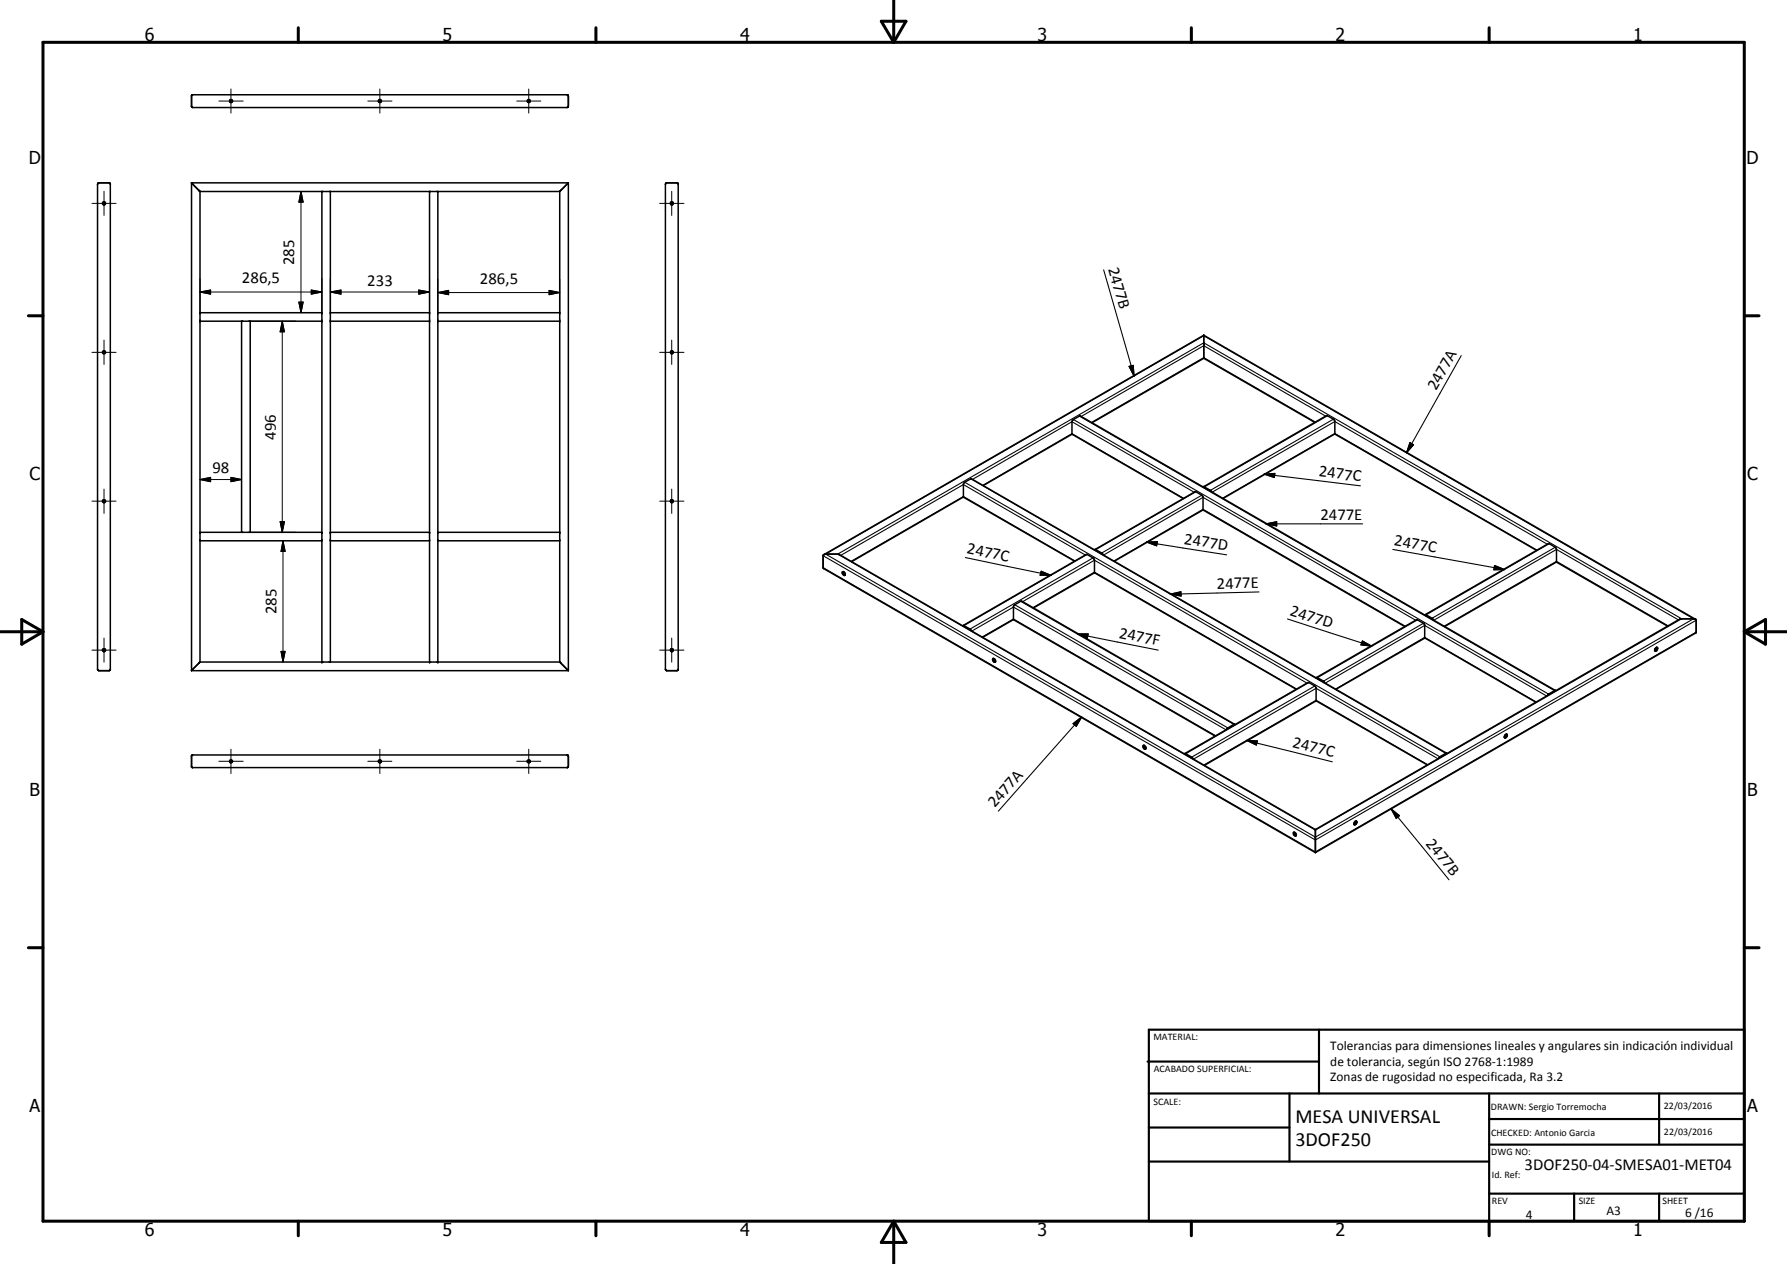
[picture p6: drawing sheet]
<svg xmlns="http://www.w3.org/2000/svg" width="420mm" height="297mm" viewBox="0 0 420 297" stroke-linecap="round" stroke-linejoin="round" font-family="sans-serif">
<g fill="none" stroke="#000" stroke-width=".35">
<path d="M45.1 22.4l.1-.1h88.2l.2 .3v2.3l-.3 .4h-88l-.3-.2zM23 43.1l2.6-.1 .3 .2v114.2l-.3 .2h-2.3l-.4-.3zM45 43l2 2v110.6M47 45h84.6M75.7 45v110.6M77.7 45v110.6M101 45v110.6M102.9 45v110.6M131.6 45v110.6M131.6 45h.1M133.6 43l-1.9 2M133.6 43h-88.6v114.6"/>
<path d="M133.6 43v114.6M156.5 43.1l2.7-.1 .3 .2v114.2l-.3 .2h-2.5l-.2-.3zM157.7 47.5a.36 .36 0 0 1 .6 .1 .36 .36 0 0 1-.2 .5h-.3l-.2-.2zM47 75.5h28.7M47 73.5h28.7M56.8 75.5v49.6M58.8 75.5v49.6M77.7 75.5h23.3M77.7 73.5h23.3M102.9 75.5h28.7M102.9 73.5h28.7M283 78.8l-89.3 51.5"/>
<path d="M283 78.8v5.4M283 78.8l115.6 66.7M283 84.2l-26.3 15.2M283 84.2l26.1 15.1M226.5 116.8l-26.3 15.2M252.1 102l-20.9 12.1M252.1 102l-.1-2.9 .2-.3 1.8-1.1 111.7 64.6M252.1 102l26.1 15.1M282.9 119.8l47.4 27.4M282.9 119.8l-.1-3.1-1.8-1.2-23.6 13.7M282.9 119.8l-20.9 12.1M282.9 114.4h.1"/>
<path d="M282.9 114.4l1.8 .9 .2 .3M313.8 102l47.5 27.3M313.8 102v-3.1l-.3-.4-1.6-.8-28.9 16.7M313.8 102l-26.2 15.1M47 125.1h28.7M47 127.1h28.7M77.7 125.1h23.3M77.7 127.1h23.3M102.9 125.1h28.7M102.9 127.1h28.7M198.1 134.4h.3l.3 .3v.5a.57 .57 0 0 1-.6-.8zM198.3 134.3v.4l.4 .4"/>
<path d="M252.6 131.9l-26-15v-3.3l1.8-1.1 111.8 64.5M257.3 134.6l47.4 27.4M257.3 134.6v-3l-.3-.5-1.6-.8-28.9 16.7M257.3 134.6l-14.3 8.3M257.4 129.2h-.1M257.4 129.2l1.6 .8 .3 .3M365.9 132.1l26.2 15.1M365.9 132.1v-3.2l-.2-.2-1.7-.9-28.9 16.6M365.9 132.1l-26.2 15.1M45 157.6h88.6M131.7 155.6h-84.8l-1.9 2M131.7 155.6l1.9 2"/>
<path d="M157.8 152.4h.3a.35 .35 0 0 1 .1 .6 .35 .35 0 0 1-.6-.1zM226.4 147.1l.2-.1 1.5 .8 .3 .4M233.4 154.8a.51 .51 0 0 1 .6 .2 .51 .51 0 0 1 0 .6h-.3l-.2-.2zM233.6 154.7v.5l.4 .3M238.3 145.6v-3.2l.3-.3 1.6-.8 50.1 28.9M238.3 145.6l47.4 27.4M238.3 145.6l-7.3 4.2M309.5 159.2l23.6-13.6 1.7 1 .2 .3-.1 3.1-20.8 12M309.5 159.3l1.7 .8 .2 .3M309.5 159.3h-.1M335 149.9l26.1 15.1M335 144.5h.3l1.4 .8 .3 .4"/>
<path d="M389.2 152.4l.3-.3 .3 .2-.3 .6-.2 .1-.3-.2zM389.5 152.1l-.1 .6-.3 .2M398.6 145.5h-3.7l-85.6 49.4M398.6 145.5l.2 .3v2.7l-.2 .3-89.3 51.6M45 177.6l.2-.2h88.2l.2 .3v2.4l-.2 .3h-88.2l-.2-.2zM89 178.8a.35 .35 0 0 1 .5-.1 .35 .35 0 0 1-.1 .5l-.4-.1zM124 178.8l.4-.2 .3 .2v.3l-.5 .1-.2-.1zM268.8 175.2a.57 .57 0 0 1 .6 .8l-.4-.1-.2-.3zM268.9 175.1l.2 .6 .3 .2M278.5 177.1l1.7 .8 .3 .4M278.5 177.1v.1M290.4 170.3l-.3-.1-1.6 1-.1 .2"/>
<path d="M309.4 164.7l26.2 15M309.4 164.7v-3.1l-.3-.4-1.6-.8-28.9 16.7M309.4 164.7l-26.2 15.2M340.2 177.1l-.3-.1-1.4 .8-.2 .4M354.1 172.5l-.1 .6-.3 .2M354.1 172.5l.3 .1v.4l-.4 .4h-.3M354.1 172.5l-.3 .3-.1 .6M365.7 162.3l-1.7 .9-.2 .2M365.7 162.3h.1M304.3 195.6l.1 .5 .3 .2M304.3 195.6h-.2l.1 .6 .4 .3 .2-.2M304.3 195.6l.4 .2 .1 .5"/>
<path d="M309.3 194.9v5.5M309.3 194.9l-111.9-64.6-3.3-.1-.5 .2-.1 3 .2 .2 115.6 66.8M318.5 193.1l.2-.1a.45 .45 0 0 1 .4 .5 .45 .45 0 0 1-.6 .3l-.2-.1zM318.8 193v.3l-.5 .4"/>
<circle cx="54.3" cy="23.8" r=".37"/>
<circle cx="89.3" cy="23.8" r=".37"/>
<circle cx="124.3" cy="23.8" r=".37"/>
<circle cx="24.5" cy="47.8" r=".36"/>
<circle cx="24.5" cy="82.8" r=".36"/>
<circle cx="158" cy="82.8" r=".35"/>
<circle cx="24.5" cy="117.8" r=".36"/>
<circle cx="158" cy="117.8" r=".35"/>
<circle cx="24.5" cy="152.8" r=".37"/>
<circle cx="54.3" cy="178.9" r=".35"/>
</g>
<g fill="#000">
<circle cx="75.7" cy="45" r=".18"/>
<circle cx="101" cy="45" r=".18"/>
<circle cx="102.9" cy="45" r=".18"/>
<circle cx="47" cy="75.5" r=".18"/>
<circle cx="75.7" cy="75.5" r=".18"/>
<circle cx="77.7" cy="75.5" r=".18"/>
<circle cx="101" cy="75.5" r=".18"/>
<circle cx="102.9" cy="75.5" r=".18"/>
<circle cx="131.6" cy="75.5" r=".18"/>
<circle cx="283" cy="78.8" r=".18"/>
<circle cx="47" cy="125.1" r=".18"/>
<circle cx="75.7" cy="125.1" r=".18"/>
<circle cx="77.7" cy="125.1" r=".18"/>
<circle cx="101" cy="125.1" r=".18"/>
<circle cx="102.9" cy="125.1" r=".18"/>
<circle cx="131.6" cy="125.1" r=".18"/>
<circle cx="75.7" cy="155.6" r=".18"/>
<circle cx="101" cy="155.6" r=".18"/>
<circle cx="102.9" cy="155.6" r=".18"/>
<circle cx="309.3" cy="194.9" r=".18"/>
</g>
<g fill="none" stroke="#000" stroke-width=".25">
<path d="M259.5 63.4l7.1 25M252.4 98.6l111.7 64.5M253.8 97.8l111.7 64.5M265.5 86.1l.9-.2 .2 2.5zM309.3 99.2l-26.3-15.2-26.4 15.3M311.7 97.8l-28.7-16.6-28.8 16.7M312.1 97.7l-28.9 16.7M313.5 98.5l-28.9 16.7M343.6 83.6l-12.9 22.8M226.8 113.3l111.7 64.5M228.2 112.5l111.7 64.5M228.7 112.6l23.3-13.5 28.7 16.6"/>
<path d="M231.1 114l20.9-12.1 26.3 15.2M281.2 115.6l-23.6 13.6M282.6 116.4l-23.6 13.6M285 115.7l28.8-16.6 50 28.8M287.4 117.1l26.4-15.2 47.6 27.4M297.2 111.4l2.6-.1-.2 .9zM297.2 111.4l22.7 2.8M331.5 104l.8 .5-1.6 1.9zM193.5 133.4l115.8 66.8 89.5-51.7M193.5 130.6l115.8 66.8 89.5-51.6M194.1 130.2l88.9-51.3 115.2 66.5-88.9 51.3zM197 130.2l86-49.6 112.4 64.8-86.1 49.7z"/>
<path d="M227 131l20.1 4.2M244.8 134.2l2.3 1h-2.6zM252.8 131.8l-26.3-15.1-26.4 15.2M255.2 130.4l-28.7-16.5-28.8 16.6M255.6 130.3l-29 16.7M257 131.1l-28.9 16.7M259.5 130.4l23.4-13.5 50 28.9M261.9 131.8l21-12.1 47.5 27.5M269.6 127.4l2.5-.1-.2 1zM269.6 127.4l18.8 3M275.2 139.6l2.5-.5v1zM296 139.1l-20.8 .5"/>
<path d="M297.7 123.1l2.5-.5v1zM297.7 123.1h22.7M327.5 129.1l26.3 4.8M351.4 132.9l2.4 1h-2.6zM364.3 127.8l-29 16.7M365.7 128.6l-29 16.7M228.5 148.3l9.8-5.6 49.9 28.8M230.9 149.7l7.4-4.2 47.5 27.4M238.6 142.1l50.1 29M240 141.3l50.1 28.9M240.4 141.4l16.9-9.7 50 28.8M242.9 142.8l14.4-8.3 47.6 27.4"/>
<path d="M253.3 149h2.6l-.3 1zM253.3 149l19 3.8M302.7 145.5l19.8 6.3M320.3 150.6l2.2 1.2-2.5-.2zM333.3 145.7l-23.6 13.6M334.7 146.5l-23.5 13.6M392.2 147.1l-26.2-15.2-26.5 15.3M394.6 145.7l-28.6-16.6-28.9 16.7M252.3 170.1l2-1.6-1.2 2.2zM254.3 168.5l-19.6 22.1M293.1 174l2.5 .1-.2 1zM293.1 174l20.2 5"/>
<path d="M307.8 160.4l-29 16.7M309.1 161.2l-28.9 16.7M311.6 160.5l23.4-13.5 28.7 16.6M314 161.9l21-12.1 26.2 15.2M335.7 179.7l-26.3-15.2-26.4 15.3M338.1 178.3l-28.7-16.5-28.8 16.6M327.1 190.1l1.9 1.6-.7 .6zM327.1 190.1l13.6 16.7"/>
</g>
<g fill="none" stroke="#000" stroke-width=".71">
<path d="M10.1 9.9h400v277.1h-400zM70.1 6.5v3.4M140.1 6.5v3.4M207.2 5h5.8l-2.9 4.9zM210.1 0v9.9M280.1 6.5v3.4M350.1 6.5v3.4M6.7 74.2h3.4M410.1 74.2h3.5M.1 148.5h10M5.1 145.6l5 2.9-5 2.9zM410.1 148.5h10"/>
<path d="M410.1 148.5l5-2.9v5.8zM6.7 222.7h3.4M410.1 222.7h3.5M70.1 287v3.4M140.1 287v3.4M210.1 287v10M210.1 287l2.9 5h-5.8zM280.1 287v3.4M350.1 287v3.4"/>
</g>
<g fill="none" stroke="#000" stroke-width=".51">
<path d="M269.8 249.5h40.3M270.1 242h140v45h-140zM270.1 257h140M303.2 257v16M310.1 242v15M350.1 257v30M390.1 257v12M270.1 265h33.1M270.1 273h80M350.1 269h60M350.1 263h60M350.1 280.5h60"/>
<path d="M370.1 280.5v6.5M390.1 280.5v6.5"/>
</g>
<g fill="none" stroke="#000" stroke-width=".24">
<path d="M51.5 23.7h5.7M54.3 20.9v5.7M86.5 23.7h5.6M89.3 20.9v5.7M121.5 23.7h5.7M124.3 20.9v5.7M21.6 47.8h5.7M24.5 45v5.6M70.8 45l.5 2.5h-1zM70.8 45v28.5M155.1 47.8h5.7M157.9 45v5.6"/>
<path d="M24.5 79.9v5.7M47 68.6l2.5-.4v.9zM47 68.6h28.7M47 65.4v8.1M58.8 75.5h10.7M66.4 75.5l.5 2.5h-1zM66.4 75.5v49.6M70.3 71h1l-.5 2.5zM73.2 68.2l2.5 .4-2.5 .5zM75.7 65.4v8.1M77.7 68.6l2.5-.4v.9zM77.7 68.6h23.3"/>
<path d="M77.7 65.4v8.1M98.5 68.2l2.5 .4-2.5 .5zM101 65.4v8.1M102.9 68.7l2.6-.5v1.1zM102.9 68.7h28.7M102.9 65.6v7.9M129.1 68.2l2.5 .5-2.5 .6zM131.6 65.6v7.9M157.9 79.9v5.7M21.6 82.8h5.7M155.1 82.8h5.7M21.6 117.8h5.7"/>
<path d="M24.5 114.9v5.7M47 112.7l2.5-.5v1zM47 112.7h9.8M54.3 112.2l2.5 .5-2.5 .5zM155.1 117.8h5.7M157.9 114.9v5.7M58.8 125.1h10.7M65.9 122.6h1l-.5 2.5zM66.5 127.1l.5 2.5h-.9zM66.5 127.1v28.5M21.6 152.8h5.7M24.5 149.9v5.7"/>
<path d="M66.1 153.1h.9l-.5 2.5zM155.1 152.8h5.7M157.9 149.9v5.7M51.5 178.9h5.7M54.3 176.1v5.7M86.5 178.9h5.6M89.3 176.1v5.7M121.5 178.9h5.7M124.3 176.1v5.7"/>
</g>
<g fill="#000">
<path d="M70.8 45l.5 2.5h-1zM47 68.6l2.5-.4v.9zM66.4 75.5l.5 2.5h-1zM70.3 71h1l-.5 2.5zM73.2 68.2l2.5 .4-2.5 .5zM77.7 68.6l2.5-.4v.9zM98.5 68.2l2.5 .4-2.5 .5zM102.9 68.7l2.6-.5v1.1zM129.1 68.2l2.5 .5-2.5 .6zM265.5 86.1l.9-.2 .2 2.5zM47 112.7l2.5-.5v1zM54.3 112.2l2.5 .5-2.5 .5z"/>
<path d="M297.2 111.4l2.6-.1-.2 .9zM331.5 104l.8 .5-1.6 1.9zM65.9 122.6h1l-.5 2.5zM66.5 127.1l.5 2.5h-.9zM244.8 134.2l2.3 1h-2.6zM269.6 127.4l2.5-.1-.2 1zM275.2 139.6l2.5-.5v1zM297.7 123.1l2.5-.5v1zM351.4 132.9l2.4 1h-2.6zM66.1 153.1h.9l-.5 2.5zM253.3 149h2.6l-.3 1zM320.3 150.6l2.2 1.2-2.5-.2z"/>
<path d="M252.3 170.1l2-1.6-1.2 2.2zM293.1 174l2.5 .1-.2 1zM327.1 190.1l1.9 1.6-.7 .6z"/>
</g>
<g font-size="4.7">
<text x="304.6" y="263.8">MESA UNIVERSAL</text>
<text x="304.6" y="269.2">3DOF250</text>
</g>
<g font-size="4.2">
<text x="34" y="9.6">6</text>
<text x="104" y="9.6">5</text>
<text x="174" y="9.6">4</text>
<text x="244" y="9.6">3</text>
<text x="314" y="9.6">2</text>
<text x="384" y="9.6">1</text>
<text x="6.8" y="38.7">D</text>
<text x="410.6" y="38.7">D</text>
<text x="7" y="112.9">C</text>
<text x="410.8" y="112.9">C</text>
<text x="7" y="187.1">B</text>
<text x="410.8" y="187.1">B</text>
<text x="7" y="261.4">A</text>
<text x="410.8" y="261.4">A</text>
<text x="34" y="290.4">6</text>
<text x="104" y="290.4">5</text>
<text x="174" y="290.4">4</text>
<text x="244" y="290.4">3</text>
<text x="314" y="290.4">2</text>
<text x="384" y="290.4">1</text>
</g>
<g font-size="3.9">
<text x="69.2" y="62.3" transform="rotate(-90 69.2 62.3)">285</text>
<text x="260.5" y="63.2" transform="rotate(74 260.5 63.2)">2477B</text>
<text x="56.9" y="66.6">286,5</text>
<text x="86.3" y="67.1">233</text>
<text x="112.8" y="66.7">286,5</text>
<text x="337.6" y="92" transform="rotate(-61 337.6 92)">2477A</text>
<text x="64.8" y="103.3" transform="rotate(-90 64.8 103.3)">496</text>
<text x="49.9" y="111.2">98</text>
<text x="310" y="111.9" transform="rotate(7 310 111.9)">2477C</text>
<text x="310.5" y="122.1">2477E</text>
<text x="227.2" y="130" transform="rotate(12 227.2 130)">2477C</text>
<text x="278.3" y="127.8" transform="rotate(9 278.3 127.8)">2477D</text>
<text x="327.6" y="128.1" transform="rotate(10 327.6 128.1)">2477C</text>
<text x="286.1" y="138.3" transform="rotate(-1 286.1 138.3)">2477E</text>
<text x="65" y="144.4" transform="rotate(-90 65 144.4)">285</text>
<text x="263" y="149.9" transform="rotate(11 263 149.9)">2477F</text>
<text x="303.1" y="144.5" transform="rotate(18 303.1 144.5)">2477D</text>
<text x="303.7" y="175.6" transform="rotate(14 303.7 175.6)">2477C</text>
<text x="233.9" y="189.9" transform="rotate(-48 233.9 189.9)">2477A</text>
<text x="335.1" y="198.2" transform="rotate(51 335.1 198.2)">2477B</text>
<text x="358.5" y="275">3DOF250-04-SMESA01-MET04</text>
</g>
<g font-size="3.1">
<text x="312.7" y="246.8">Tolerancias para dimensiones lineales y angulares sin indicación individual</text>
<text x="312.7" y="250.4">de tolerancia, según ISO 2768-1:1989</text>
<text x="312.7" y="254">Zonas de rugosidad no especificada, Ra 3.2</text>
<text x="358.7" y="286.4">4</text>
<text x="377.7" y="285.6">A3</text>
<text x="396.2" y="285.9">6 /16</text>
</g>
<g font-size="2.4">
<text x="271.2" y="244.4">MATERIAL:</text>
<text x="271.3" y="252">ACABADO SUPERFICIAL:</text>
<text x="271.2" y="259.7">SCALE:</text>
<text x="350.6" y="260.8">DRAWN: Sergio Torremocha</text>
<text x="391.2" y="260.6">22/03/2016</text>
<text x="350.6" y="267">CHECKED: Antonio Garcia</text>
<text x="391.2" y="266.7">22/03/2016</text>
<text x="350.6" y="271.4">DWG NO:</text>
<text x="350.8" y="276.9">Id. Ref:</text>
<text x="350.8" y="282.8">REV</text>
<text x="371.2" y="282.9">SIZE</text>
<text x="390.9" y="282.9">SHEET</text>
</g>
</svg>
